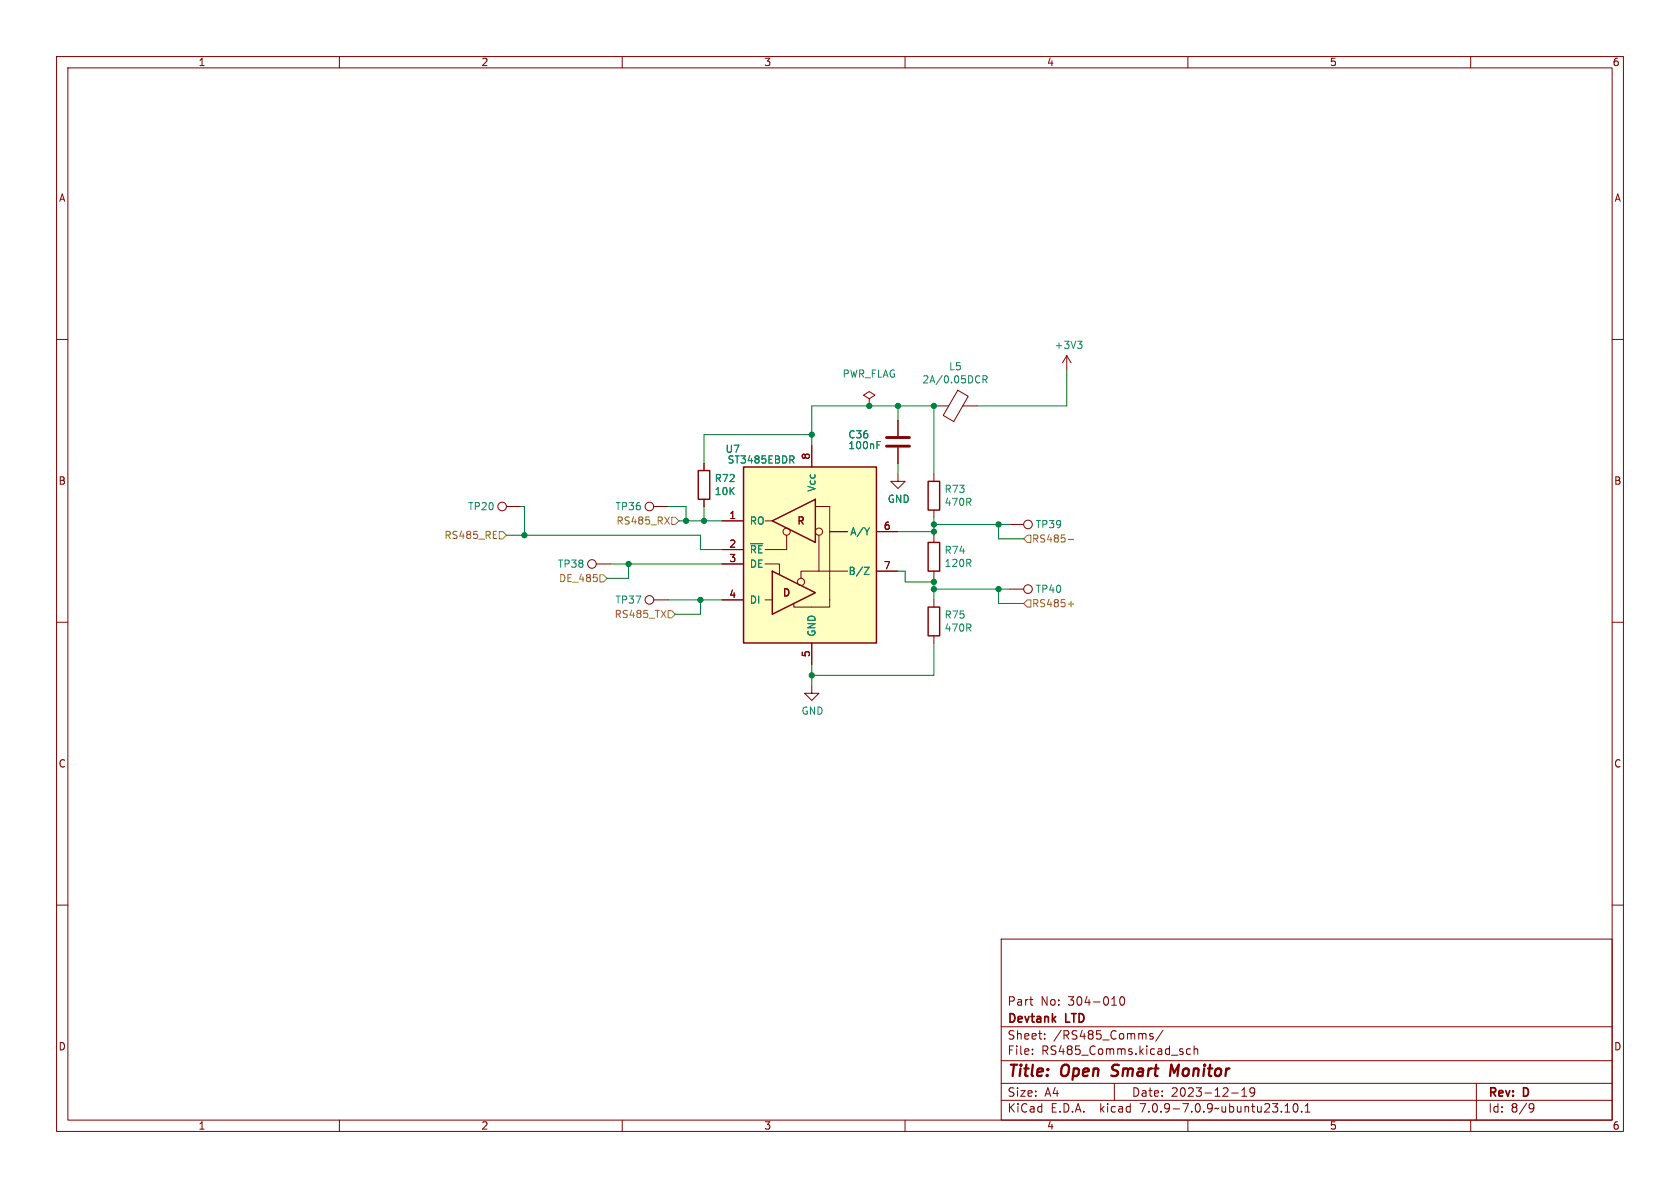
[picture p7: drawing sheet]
<svg xmlns="http://www.w3.org/2000/svg" width="297mm" height="210mm" viewBox="0 0 297 210" stroke-linecap="round" stroke-linejoin="round" font-family="sans-serif">
<g fill="none" stroke="#840000" stroke-width=".18">
<path d="M10 10h277v190h-277zM12 12h273v186h-273zM60 10v2M110 10v2M160 10v2M210 10v2M260 10v2M10 60h2M285 60h2M143.5 78.7v3.9M153.7 70.5l1-.6-1-.7-1 .7 1 .6v1.3M153.7 71.8h.1"/>
<path d="M158.7 74.3v2.8M158.7 79.1v2.8M165.1 71.8h2.6M169.3 69l1.9 1.1-2.6 4.4-1.8-1.1zM170.2 71.8h2.5M188.6 62.9l-.8 1.2M188.6 62.9v2.5M188.6 62.9l.8 1.2M89.5 89.5h2.6M105.4 99.7h2.5M115.6 89.5h2.5M124.5 81.9v1.3"/>
<path d="M124.5 88.3v1.2M127.6 99.7h3.8M127.6 92.1h3.8M127.6 97.2h3.8M135.3 99.7h2.5v1.9M135.3 92.1h1.2M139.1 94.6v2.6h-3.8M144.1 89.5h2.6v17.8h-6.4v-.6M144.8 94.6v6.4h-3.2v1.2M146.7 94h3.2zM154.9 94h3.8M158.7 83.8v1.3h1.3l-1.3 1.3-1.2-1.3h1.2"/>
<path d="M165.1 83.8v1.3M165.1 90.2v1.2M165.1 94.6v1.3M178.4 92.7h2.6M10 110h2M115.6 106h2.5M127.6 106h3.8M135.3 106h1.2M143.5 113.7v3.8M144.8 101h5.1M154.9 101h3.8M165.1 101v1.2"/>
<path d="M165.1 106v1.3M165.1 112.4v1.3M178.4 104.1h2.6M285 110h2M143.5 121.3v1.3h1.3l-1.3 1.2-1.3-1.2h1.3M10 160h2M285 160h2M177 166h108v32h-108zM182 176.7h.6M182.5 177.7h.1M196.5 177.7h.9M198.1 176.3l.2-.1a.81 .81 0 0 1 .6 .6 .81 .81 0 0 1-.3 .8l-.1 .1a.81 .81 0 0 1-.4-1.4z"/>
<path d="M60 198v2M110 198v2M160 198v2M177 194.5h108M177 191.5h108M177 187.5h108M177 181.5h108M182.5 186.3v.1M182.5 185.5v.1M184.7 183.6v.1M184.7 182.8v.1M197 191.5v3"/>
<path d="M203.8 182.8l-.3-.1-.3 .2 .1 .2 .5 .2v.3h-.6M205.6 182.1l-1.3 2M210 198v2M210.5 185.5l-.5-.1-.3 .3v.4l.2 .2h.6M211.1 185.5l.2-.1 .4 .1v.9M211.1 184.9v1.5M217.7 193.2h1.2M219.5 193.8h.9M219.5 192.7l.5-.4v1.5M221.8 192.9l-.3 .3h-.3l-.2-.3 .1-.5 .4-.1 .2 .1a.99 .99 0 0 1-.3 1.4h-.3M227.2 196.6h.8M227.2 195.5l.4-.4v1.5"/>
<path d="M228.8 195.2l.2-.1a.81 .81 0 0 1 .5 .6 .81 .81 0 0 1-.3 .8l-.1 .1a.81 .81 0 0 1-.6-.6 .81 .81 0 0 1 .3-.8zM230.1 196.5v.1M230.7 196.6h.9M230.7 195.5l.5-.4v1.5M260 198v2M261 191.5v6.5M270.6 195.1l.5 .1a.99 .99 0 0 1-.4 1.4h-.2M271.2 195.7l-.3 .3h-.3"/>
<circle cx="88.8" cy="89.5" r=".76"/>
<circle cx="104.6" cy="99.7" r=".76"/>
<circle cx="114.8" cy="89.5" r=".76"/>
<circle cx="139.1" cy="94" r=".63"/>
<circle cx="144.8" cy="94" r=".63"/>
<circle cx="181.7" cy="92.7" r=".76"/>
<circle cx="114.8" cy="106" r=".76"/>
<circle cx="141.6" cy="102.9" r=".63"/>
<circle cx="181.7" cy="104.1" r=".76"/>
</g>
<path d="M196.5 190.1l.2 .1M196.8 188.4l-.2 .4 .1 .2M208.4 188.2l-.8 1.4-.5-1.4-.3 2" fill="none" stroke="#840000" stroke-width=".4"/>
<path d="M155.1 78.7h.4M155.1 78h.6M173.8 67.1l.6-.1 .1-.2-.1-.3-.6-.1v1.3M174.1 67.1l.4 .6M190.5 60.3h.8l-.4 .5M191 60.8l.3 .2v.3l-.3 .3M132.7 96.1h2.2M139.9 81.3l.5 .6M140.1 80.6l.3 .2-.1 .3-.2 .2M153.7 93.3l-.4 .7M152.8 100.3h.8l-.8 1.2h.8" fill="none" stroke="#008484" stroke-width=".18"/>
<path d="M123.4 83.2h2.1v5.1h-2.1zM131.4 82.6h23.5v31.1h-23.5zM136.5 92.1l7.6-3.8v7.6zM164.1 85.1h2v5.1h-2zM164.1 95.9h2v5.1h-2zM136.5 101l7.6 3.8-7.6 3.8zM164.1 107.3h2v5.1h-2z" fill="none" stroke="#840000" stroke-width=".25"/>
<path d="M156.7 78.9h4.1M156.7 77.3h4.1" fill="none" stroke="#840000" stroke-width=".51"/>
<path d="M131.4 82.6h23.5v31.1h-23.5z" fill="#ffffc2" stroke="#ffffc2" stroke-width=".18"/>
<g fill="none" stroke="#848400" stroke-width=".18">
<path d="M87.2 95.2h.6M87.2 93.9h.6M88.3 94h.6l.6 .6-.6 .7h-.6zM117.5 91.4l.9 1.3M118.4 91.4l-.9 1.3M118.7 91.4h.7l.6 .7-.6 .6h-.7zM181 95.3l.6-.7h.6v1.3h-.6zM188.9 95.3h.9M106 101.6h.7l.6 .6-.6 .7h-.7zM118.1 108h.6l.7 .6-.7 .6h-.6zM181 106.7l.6-.7h.6v1.3h-.6zM188.9 106.8h.9"/>
<path d="M189.3 106.3v1"/>
</g>
<g fill="none" stroke="#008400" stroke-width=".18">
<path d="M143.5 78.7v-6.9h21.6v12M143.5 76.8h-19v5.1M158.7 71.8v2.5M188.6 65.4v6.4h-15.9M89.5 94.6h34.3v2.6h3.8M92.1 89.5h.6v5.1M107.9 99.7h19.7M111.1 99.7v2.5h-3.8M118.1 89.5h3.2v2.6M120 92.1h7.6M124.5 89.5v2.6M158.7 81.9v1.9"/>
<path d="M158.7 94h6.4M165.1 91.4v3.2M165.1 92.7h13.3M176.5 92.7v2.6h4.5M118.1 106h9.5M123.8 106v2.6h-4.4M143.5 117.5v3.8M158.7 101h1.3v1.9h5.1M165.1 102.2v3.8M165.1 113.7v5.7h-21.6M165.1 104.1h13.3M176.5 104.1v2.6h4.5"/>
</g>
<g fill="#008400" stroke="#008400" stroke-width=".18">
<circle cx="176.5" cy="92.7" r=".46"/>
<circle cx="165.1" cy="104.1" r=".46"/>
<circle cx="143.5" cy="119.4" r=".46"/>
<circle cx="176.5" cy="104.1" r=".46"/>
<circle cx="121.3" cy="92.1" r=".46"/>
<circle cx="111.1" cy="99.7" r=".46"/>
<circle cx="123.8" cy="106" r=".46"/>
<circle cx="124.5" cy="92.1" r=".46"/>
<circle cx="92.7" cy="94.6" r=".46"/>
<circle cx="158.7" cy="71.8" r=".46"/>
<circle cx="165.1" cy="94" r=".46"/>
<circle cx="165.1" cy="92.7" r=".46"/>
<circle cx="143.5" cy="76.8" r=".46"/>
<circle cx="153.7" cy="71.8" r=".46"/>
<circle cx="165.1" cy="102.9" r=".46"/>
<circle cx="165.1" cy="71.8" r=".46"/>
</g>
<g font-size="2.8" fill="#840000">
<text x="178" y="190.9">Title:</text>
<text x="187.7" y="190.9">Open</text>
<text x="197.4" y="190.9">Smart</text>
<text x="208.5" y="190.9">Monitor</text>
</g>
<g font-size="2.1" fill="#840000">
<text x="178" y="178">Part</text>
<text x="183.9" y="178">No:</text>
<text x="188.9" y="178">304-010</text>
<text x="178" y="184">Sheet:</text>
<text x="178" y="181.2">Devtank</text>
<text x="186.2" y="184">/RS485_Comms/</text>
<text x="188.5" y="181.2">LTD</text>
<text x="178" y="186.7">File:</text>
<text x="184.1" y="186.7">RS485_Comms.kicad_sch</text>
<text x="178" y="196.9">KiCad</text>
<text x="178" y="194.1">Size:</text>
<text x="184.7" y="194.1">A4</text>
<text x="185.7" y="196.9">E.D.A.</text>
<text x="194.6" y="196.9">kicad</text>
<text x="200" y="194.1">Date:</text>
<text x="201.8" y="196.9">7.0.9-7.0.9~ubuntu23.10.1</text>
<text x="207" y="194.1">2023-12-19</text>
<text x="263" y="194.3">Rev:</text>
<text x="263" y="196.9">Id:</text>
<text x="267.1" y="196.9">8/9</text>
<text x="269.4" y="194.3">D</text>
</g>
<g font-size="1.8" fill="#840000">
<text x="35" y="11.9">1</text>
<text x="85" y="11.9">2</text>
<text x="135" y="11.9">3</text>
<text x="185" y="11.9">4</text>
<text x="235" y="11.9">5</text>
<text x="285" y="11.9">6</text>
<text x="10.3" y="35.9">A</text>
<text x="285.3" y="35.9">A</text>
<text x="143.3" y="81.4" transform="rotate(-90 143.3 81.4)">8</text>
<text x="10.3" y="85.9">B</text>
<text x="285.3" y="85.9">B</text>
<text x="128.8" y="91.8">1</text>
<text x="140.7" y="93.1">R</text>
<text x="156.1" y="93.7">6</text>
<text x="128.8" y="96.9">2</text>
<text x="128.8" y="99.4">3</text>
<text x="156.1" y="100.7">7</text>
<text x="128.8" y="105.8">4</text>
<text x="138.2" y="105.8">D</text>
<text x="143.3" y="116.3" transform="rotate(-90 143.3 116.3)">5</text>
<text x="10.3" y="135.9">C</text>
<text x="285.3" y="135.9">C</text>
<text x="10.3" y="185.9">D</text>
<text x="285.3" y="185.9">D</text>
<text x="35" y="199.9">1</text>
<text x="85" y="199.9">2</text>
<text x="135" y="199.9">3</text>
<text x="185" y="199.9">4</text>
<text x="235" y="199.9">5</text>
<text x="285" y="199.9">6</text>
</g>
<g font-size="1.8" fill="#008484">
<text x="167.7" y="65.7">L5</text>
<text x="186.3" y="61.9">+3V3</text>
<text x="148.9" y="67">PWR_FLAG</text>
<text x="163" y="68">2A/0.05DCR</text>
<text x="149.9" y="77.7">C36</text>
<text x="128.2" y="80.2">U7</text>
<text x="128.5" y="82.1">ST3485EBDR</text>
<text x="149.9" y="79.6">100nF</text>
<text x="126.2" y="85.4">R72</text>
<text x="126.2" y="87.7">10K</text>
<text x="144.4" y="87" transform="rotate(-90 144.4 87)">Vcc</text>
<text x="156.8" y="89.1">GND</text>
<text x="166.9" y="89.6">470R</text>
<text x="166.9" y="87.3">R73</text>
<text x="82.7" y="90.4">TP20</text>
<text x="108.7" y="90.4">TP36</text>
<text x="132.5" y="92.9">RO</text>
<text x="150.2" y="94.8">A/Y</text>
<text x="183" y="93.6">TP39</text>
<text x="98.5" y="100.6">TP38</text>
<text x="132.5" y="98">~{RE}</text>
<text x="132.5" y="100.6">DE</text>
<text x="149.9" y="101.8">B/Z</text>
<text x="166.9" y="100.4">120R</text>
<text x="166.9" y="98.1">R74</text>
<text x="108.7" y="106.9">TP37</text>
<text x="132.5" y="106.9">DI</text>
<text x="183" y="105">TP40</text>
<text x="144.4" y="112.6" transform="rotate(-90 144.4 112.6)">GND</text>
<text x="166.9" y="111.9">470R</text>
<text x="166.9" y="109.6">R75</text>
<text x="141.6" y="126.5">GND</text>
</g>
<g font-size="1.8" fill="#848400">
<text x="78.5" y="95.5">RS485_RE</text>
<text x="108.9" y="92.9">RS485_RX</text>
<text x="182.3" y="96.1">RS485-</text>
<text x="98.7" y="103.1">DE_485</text>
<text x="182.3" y="107.5">RS485+</text>
<text x="108.6" y="109.4">RS485_TX</text>
</g>
</svg>
